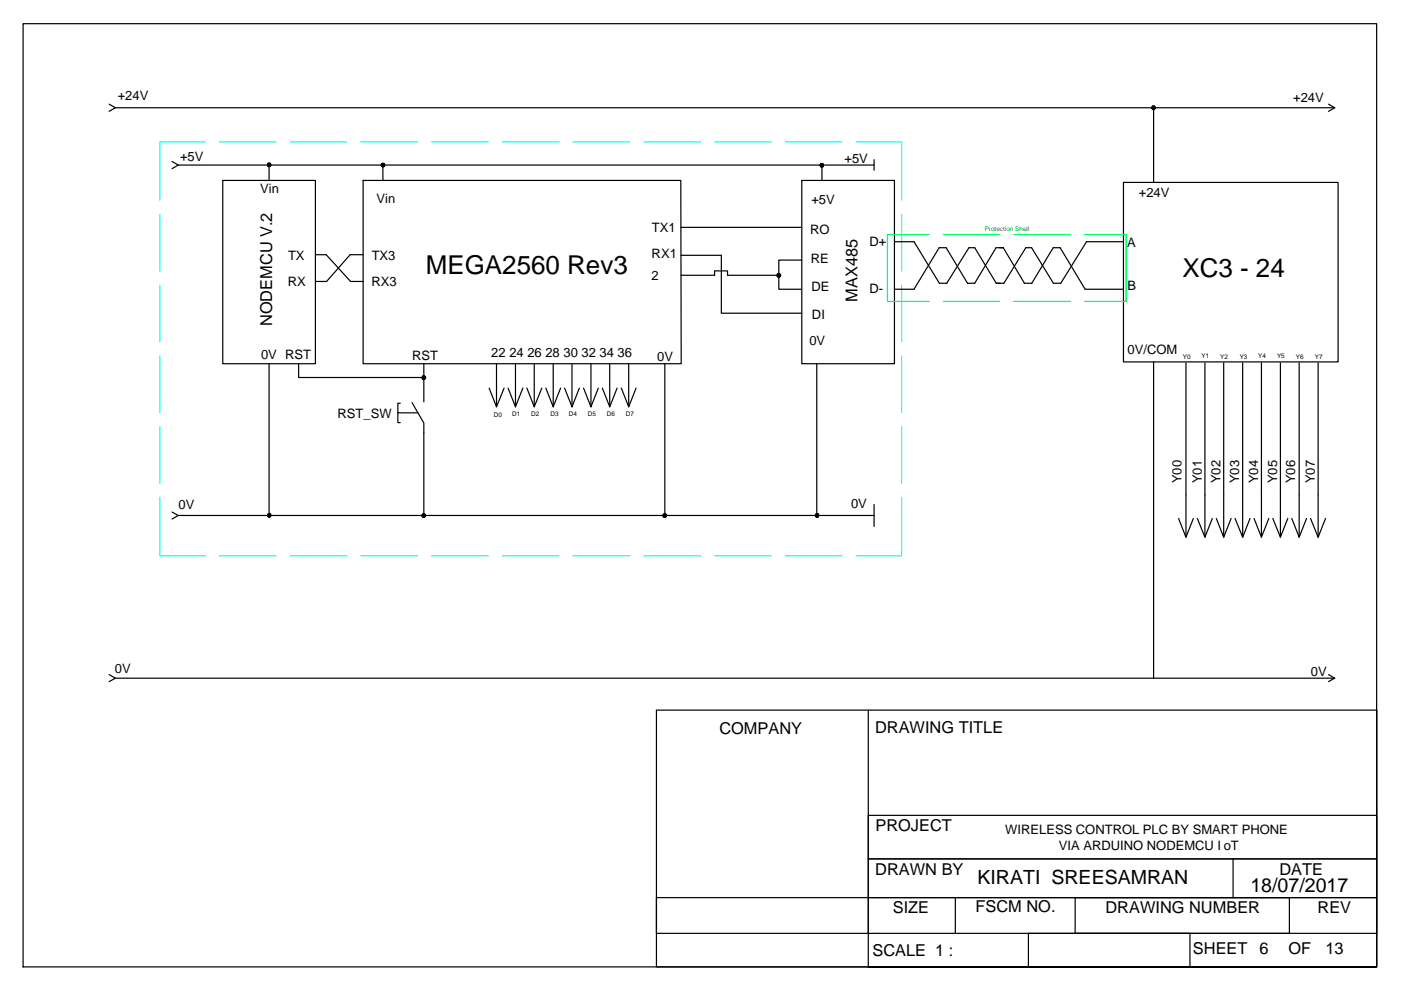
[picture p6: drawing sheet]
<svg xmlns="http://www.w3.org/2000/svg" width="297mm" height="210mm" viewBox="0 0 297 210" stroke-linecap="round" stroke-linejoin="round" font-family="sans-serif">
<!-- layer: Dash -->
<g fill="none" stroke="#000" stroke-width=".25">
<path d="M4.9 5h287v200h-287zM24.5 22.8h258.5M37.8 35h147.5M47.2 38.3h19.7v38.8h-19.7zM77 38.3h67.3l.1 38.8h-67.4zM170 38.3h19.6v38.8h-19.6zM238.2 38.7h45.5v38h-45.5zM244.6 22.8v15.9M89.9 77.1v8.1M105.3 77.2v9.1M109.3 77.2v9.1M113.3 77.2v9.1"/>
<path d="M117.3 77.2v9.1M121.3 77.2v9.1M125.3 77.2v9.1M129.3 77.2v9.1M133.3 77.2v9.1M244.6 76.7v67.1M251.4 76.9v37M255.5 76.9v37M259.4 76.9v37M263.5 76.9v37M267.4 76.9v37M271.5 76.9v37"/>
<path d="M275.4 76.9v37M279.5 76.9v37M84.4 87.5v2.1h.5M84.7 87.5h.2M84.9 85.5h-.5v2h.2M85 87.5h.3M85.4 87.5h.3M85.8 87.5h.2M86.2 87.5h.2M86.6 87.5h.2M86.9 87.5h.3M87.3 87.5h.2"/>
<path d="M87.4 85.4l2.5 4.3v19.6M87.7 87.5h.2M88 87.5h.3M88.4 87.5h.2M103.7 82.3l1.6 4 1.6-4M107.7 82.3l1.6 4 1.6-4M111.7 82.3l1.6 4 1.6-4M115.7 82.3l1.6 4 1.6-4M119.7 82.3l1.6 4 1.5-4M123.7 82.3l1.6 4 1.6-4M127.7 82.3l1.6 4 1.5-4M131.7 82.3l1.6 4 1.6-4"/>
<path d="M37.8 109.3h147.6M249.9 109.9l1.5 4 1.6-4M253.9 109.9l1.6 4 1.5-4M257.9 109.9l1.5 4 1.6-4M261.9 109.9l1.6 4 1.5-4M265.9 109.9l1.5 4 1.6-4M269.9 109.9l1.6 4 1.5-4M273.9 109.9l1.5 4 1.6-4M277.9 109.9l1.6 4 1.5-4M24.5 143.8h258.5"/>
</g>
<g fill="none" stroke="#0ff" stroke-width=".25">
<path d="M43.5 30.1h-9.6v12.3M46.5 30.1h12M61.5 30.1h12M76.5 30.1h12M91.5 30.1h12M106.5 30.1h12M121.5 30.1h12M136.5 30.1h12M151.5 30.1h12M166.5 30.1h12M181.5 30.1h9.7v12.3M33.9 45.5v12"/>
<path d="M191.2 45.5v12M33.9 60.5v12M33.9 75.5v11.9M191.2 60.5v12M191.2 75.5v11.9M33.9 90.5v12M191.2 90.5v12M33.9 105.4v12.4h9.6M46.5 117.8h12M61.5 117.8h12M76.5 117.8h12M91.5 117.8h12"/>
<path d="M106.5 117.8h12M121.5 117.8h12M136.5 117.8h12M151.5 117.8h12M166.5 117.8h12M191.2 105.4v12.4h-9.7"/>
</g>
<!-- layer: 0 -->
<g fill="none" stroke="#000" stroke-width=".25">
<path d="M23.1 22.1l1.4 .7-1.4 .8M36.5 34.2l1.3 .8-1.3 .8M57.1 35v3.3M81.2 35v3.3M174.3 35v3.3M185.3 33.9v2.2M281.7 22.1l1.3 .7-1.3 .8M66.9 54h2.3l5.1 5.7h2.7M77 54h-2.8l-5 5.7h-2.3M144.4 54.1h8.5v12.3h17.1M144.4 58.4h7.1v-1h2.7v1h10.9M144.4 48.2h25.6"/>
<path d="M170 55.1h-4.9v6.2h4.9M189.6 51.3h4.2l5.4 8.8h1.5l4.7-7.6h1.3l4.5 7.6h1.6l4.7-7.6h1.2l4.6 7.6h1.6l5.5-8.8h7.6M57.1 77.1v32.2M63.3 77.1v2.9h26.6M141 77.1v32.2M173.2 77.1v32.2M189.6 61.3h4.2l5.3-8.8h1.5l4.5 7.6h1.6l4.5-7.6h1.5l4.5 7.6h1.6l4.5-7.6h1.5l5.3 8.8h8.1M36.5 108.6l1.3 .7-1.3 .8M185.3 107v4.6M23.1 143l1.4 .8-1.4 .7M184.1 150.6v54.4h107.8v-54.4v54.4h-152.7v-54.4h152.7M281.7 143l1.3 .8-1.3 .7"/>
<path d="M184.1 172.9h107.8v9.2h-107.8zM139.2 190.3h44.9v7.6h-44.9zM184.1 190.3h107.8v7.6h-107.8M184.1 182.1h107.8v8.2h-107.8zM202.6 190.3v7.6M218 197.9h34.3v7.1h-34.3zM228 190.3h45.4v7.6h-45.4zM261.4 182.1v8.2"/>
</g>
<!-- layer: TCONNECTIONS -->
<g fill="#000" stroke="#000" stroke-width=".21">
<path d="M56.7 35l.1 .1 .3-.1zM56.8 35.1l.3-.1-.2 .3zM57.1 35l-.2 .3h.2z"/>
<path d="M56.9 34.6l.2 .4v-.4zM56.9 34.6l.2 .4-.3-.2zM56.8 34.8l-.1 .2h.4z"/>
<path d="M57.1 35v.3h.2zM57.1 35l.3 .1-.1 .2zM57.1 35l.3 .1v-.1z"/>
<path d="M57.1 35h.3v-.2zM57.3 34.6l.1 .2-.3 .2zM57.1 34.6v.4l.2-.4z"/>
<path d="M80.8 35l.1 .2 .3-.2zM80.9 35.2l.3-.2-.2 .3zM81.2 35l-.2 .3 .2 .1z"/>
<path d="M81 34.7l.2 .3v-.4zM81 34.7l.2 .3-.3-.2zM80.9 34.8l-.1 .2h.4z"/>
<path d="M81.2 35v.4l.2-.1zM81.2 35l.3 .2-.1 .1zM81.2 35l.3 .2 .1-.2z"/>
<path d="M81.2 35h.4l-.1-.2zM81.4 34.7l.1 .1-.3 .2zM81.2 34.6v.4l.2-.3z"/>
<path d="M173.8 35l.1 .2 .3-.2zM173.9 35.2l.3-.2-.1 .4zM174.2 35l-.1 .4h.1z"/>
<path d="M174.1 34.7l.1 .3v-.3zM174.1 34.7l.1 .3-.3-.1zM173.9 34.9l-.1 .1h.4z"/>
<path d="M174.2 35v.4h.2zM174.2 35l.4 .2-.2 .2zM174.2 35l.4 .2v-.2z"/>
<path d="M174.2 35h.4v-.1zM174.4 34.7l.2 .2-.4 .1zM174.2 34.7v.3l.2-.3z"/>
<path d="M244.2 22.8v.2l.4-.2zM244.2 23l.4-.2-.2 .4zM244.6 22.8l-.2 .4h.2z"/>
<path d="M244.4 22.5l.2 .3v-.3zM244.4 22.5l.2 .3-.4-.1zM244.2 22.7v.1h.4z"/>
<path d="M244.6 22.8v.4h.2zM244.6 22.8l.3 .2-.1 .2zM244.6 22.8l.3 .2v-.2z"/>
<path d="M244.6 22.8h.3v-.1zM244.8 22.5l.1 .2-.3 .1zM244.6 22.5v.3l.2-.3z"/>
<path d="M164.7 58.4l.1 .2 .3-.2zM164.8 58.6l.3-.2-.2 .3zM165.1 58.4l-.2 .3 .2 .1z"/>
<path d="M164.9 58.1l.2 .3v-.4zM164.9 58.1l.2 .3-.3-.2zM164.8 58.2l-.1 .2h.4z"/>
<path d="M165.1 58.4v.4l.2-.1zM165.1 58.4l.4 .2-.2 .1zM165.1 58.4l.4 .2v-.2z"/>
<path d="M165.1 58.4h.4v-.2zM165.3 58.1l.2 .1-.4 .2zM165.1 58v.4l.2-.3z"/>
<path d="M89.6 79.7l.3 .4v-.4zM89.6 79.7l.3 .4-.4-.2zM89.5 79.9v.2h.4z"/>
<path d="M89.5 80.1v.1l.4-.1zM89.5 80.2l.4-.1-.3 .3zM89.9 80.1l-.3 .3 .3 .1z"/>
<path d="M89.9 80.1v.4l.1-.1zM89.9 80.1l.3 .1-.2 .2zM89.9 80.1l.3 .1v-.1z"/>
<path d="M89.9 80.1h.3v-.2zM90 79.7l.2 .2-.3 .2zM89.9 79.7v.4l.1-.4z"/>
<path d="M56.7 109.3l.1 .2 .3-.2zM56.8 109.5l.3-.2-.2 .3zM57.1 109.3l-.2 .3 .2 .1z"/>
<path d="M56.9 109l.2 .3v-.4zM56.9 109l.2 .3-.3-.2zM56.8 109.1l-.1 .2h.4z"/>
<path d="M57.1 109.3v.4l.2-.1zM57.1 109.3l.3 .2-.1 .1zM57.1 109.3l.3 .2v-.2z"/>
<path d="M57.1 109.3h.3v-.2zM57.3 109l.1 .1-.3 .2zM57.1 108.9v.4l.2-.3z"/>
<path d="M89.5 109.3v.2l.4-.2zM89.5 109.5l.4-.2-.3 .3zM89.9 109.3l-.3 .3 .3 .1z"/>
<path d="M89.6 109l.3 .3v-.3zM89.6 109l.3 .3-.4-.2zM89.5 109.1v.2h.4z"/>
<path d="M89.9 109.3v.4l.1-.1zM89.9 109.3l.3 .2-.2 .1zM89.9 109.3l.3 .2v-.2z"/>
<path d="M89.9 109.3h.3v-.2zM90 109l.2 .1-.3 .2zM89.9 109v.3l.1-.3z"/>
<path d="M140.6 109.3v.2l.4-.2zM140.6 109.5l.4-.2-.3 .3zM141 109.3l-.3 .3 .3 .1z"/>
<path d="M140.7 109l.3 .3v-.3zM140.7 109l.3 .3-.4-.2zM140.6 109.1v.2h.4z"/>
<path d="M141 109.3v.4l.1-.1zM141 109.3l.3 .2-.2 .1zM141 109.3l.3 .2v-.2z"/>
<path d="M141 109.3h.3v-.2zM141.1 109l.2 .1-.3 .2zM141 109v.3l.1-.3z"/>
<path d="M172.8 109.3l.1 .2 .3-.2zM172.9 109.5l.3-.2-.2 .3zM173.2 109.3l-.2 .3 .2 .1z"/>
<path d="M173 109l.2 .3v-.4zM173 109l.2 .3-.3-.2zM172.9 109.1l-.1 .2h.4z"/>
<path d="M173.2 109.3v.4l.2-.1zM173.2 109.3l.4 .2-.2 .1zM173.2 109.3l.4 .2v-.2z"/>
<path d="M173.2 109.3h.4v-.2zM173.4 109l.2 .1-.4 .2zM173.2 108.9v.4l.2-.3z"/>
</g>
<!-- layer: DRAF -->
<path d="M197 49.7h-8.8v14.2h8.8M200 49.7h12M215 49.7h12M230 49.7h8.8v14.2h-8.8M200 63.9h12M215 63.9h12" fill="none" stroke="#0f0" stroke-width=".25"/>
<g font-size="5.5">
<text x="90.3" y="58.2">MEGA2560 Rev3</text>
<text x="250.7" y="58.7">XC3 - 24</text>
</g>
<g font-size="4.1">
<text x="207.2" y="187.5">KIRATI SREESAMRAN</text>
<text x="265.1" y="189.1">18/07/2017</text>
</g>
<g font-size="3.5">
<text x="181.8" y="64" transform="rotate(-90 181.8 64)">MAX485</text>
<text x="57.7" y="69.2" transform="rotate(-90 57.7 69.2)">NODEMCU V.2</text>
<text x="152.5" y="155.7">COMPANY</text>
<text x="185.5" y="155.5">DRAWING TITLE</text>
<text x="185.6" y="176.3">PROJECT</text>
<text x="185.6" y="185.5">DRAWN BY</text>
<text x="271.3" y="185.6">DATE</text>
<text x="189.3" y="193.5">SIZE</text>
<text x="206.8" y="193.4">FSCM NO.</text>
<text x="234.4" y="193.6">DRAWING NUMBER</text>
<text x="279.3" y="193.6">REV</text>
<text x="185" y="202.6">SCALE 1 :</text>
<text x="252.9" y="202.2">SHEET</text>
<text x="267" y="202.3">6</text>
<text x="273.2" y="202.2">OF</text>
<text x="281" y="202.3">13</text>
</g>
<g font-size="2.8">
<text x="25" y="21.1">+24V</text>
<text x="274.2" y="21.6">+24V</text>
<text x="38.2" y="34.1">+5V</text>
<text x="179.1" y="34.7">+5V</text>
<text x="55.2" y="40.8">Vin</text>
<text x="241.5" y="41.8">+24V</text>
<text x="79.8" y="43">Vin</text>
<text x="172" y="43.2">+5V</text>
<text x="138.2" y="49.3">TX1</text>
<text x="171.8" y="49.7">RO</text>
<text x="184.3" y="52.2">D+</text>
<text x="239" y="52.3">A</text>
<text x="61.1" y="55.2">TX</text>
<text x="78.8" y="55.1">TX3</text>
<text x="138.2" y="54.6">RX1</text>
<text x="138.2" y="59.5">2</text>
<text x="171.9" y="55.7">RE</text>
<text x="61" y="60.6">RX</text>
<text x="78.8" y="60.6">RX3</text>
<text x="172" y="61.8">DE</text>
<text x="184.3" y="62.1">D-</text>
<text x="239.1" y="61.5">B</text>
<text x="172.2" y="67.5">DI</text>
<text x="55.4" y="76.1">0V RST</text>
<text x="87.4" y="76.3">RST</text>
<text x="104.2" y="75.7">22 24 26 28 30 32 34 36</text>
<text x="139.3" y="76.5">0V</text>
<text x="171.6" y="73.1">0V</text>
<text x="239.1" y="75">0V/COM</text>
<text x="71.6" y="88.7">RST_SW</text>
<text x="37.9" y="107.9">0V</text>
<text x="180.5" y="107.8">0V</text>
<text x="250.5" y="102.5" transform="rotate(-90 250.5 102.5)">Y00</text>
<text x="254.8" y="102.5" transform="rotate(-90 254.8 102.5)">Y01</text>
<text x="258.8" y="102.5" transform="rotate(-90 258.8 102.5)">Y02</text>
<text x="262.7" y="102.5" transform="rotate(-90 262.7 102.5)">Y03</text>
<text x="266.7" y="102.5" transform="rotate(-90 266.7 102.5)">Y04</text>
<text x="270.7" y="102.5" transform="rotate(-90 270.7 102.5)">Y05</text>
<text x="274.6" y="102.5" transform="rotate(-90 274.6 102.5)">Y06</text>
<text x="278.8" y="102.5" transform="rotate(-90 278.8 102.5)">Y07</text>
<text x="24.4" y="142.7">0V</text>
<text x="277.9" y="143.4">0V</text>
<text x="213.1" y="176.9">WIRELESS CONTROL PLC BY SMART PHONE</text>
<text x="224.5" y="180.2">VIA ARDUINO NODEMCU I oT</text>
</g>
<text font-size="1.4" fill="#0f0" x="208.8" y="49.1">Protection Shell</text>
<g font-size="1.4">
<text x="250.8" y="76.1">Y0</text>
<text x="254.7" y="76">Y1</text>
<text x="258.7" y="76">Y2</text>
<text x="262.8" y="76">Y3</text>
<text x="266.8" y="75.9">Y4</text>
<text x="270.7" y="75.9">Y5</text>
<text x="274.7" y="76">Y6</text>
<text x="278.8" y="76">Y7</text>
<text x="104.7" y="88.3">D0</text>
<text x="108.6" y="88.3">D1</text>
<text x="112.6" y="88.3">D2</text>
<text x="116.7" y="88.3">D3</text>
<text x="120.6" y="88.2">D4</text>
<text x="124.7" y="88.2">D5</text>
<text x="128.6" y="88.3">D6</text>
<text x="132.7" y="88.3">D7</text>
</g>
</svg>
